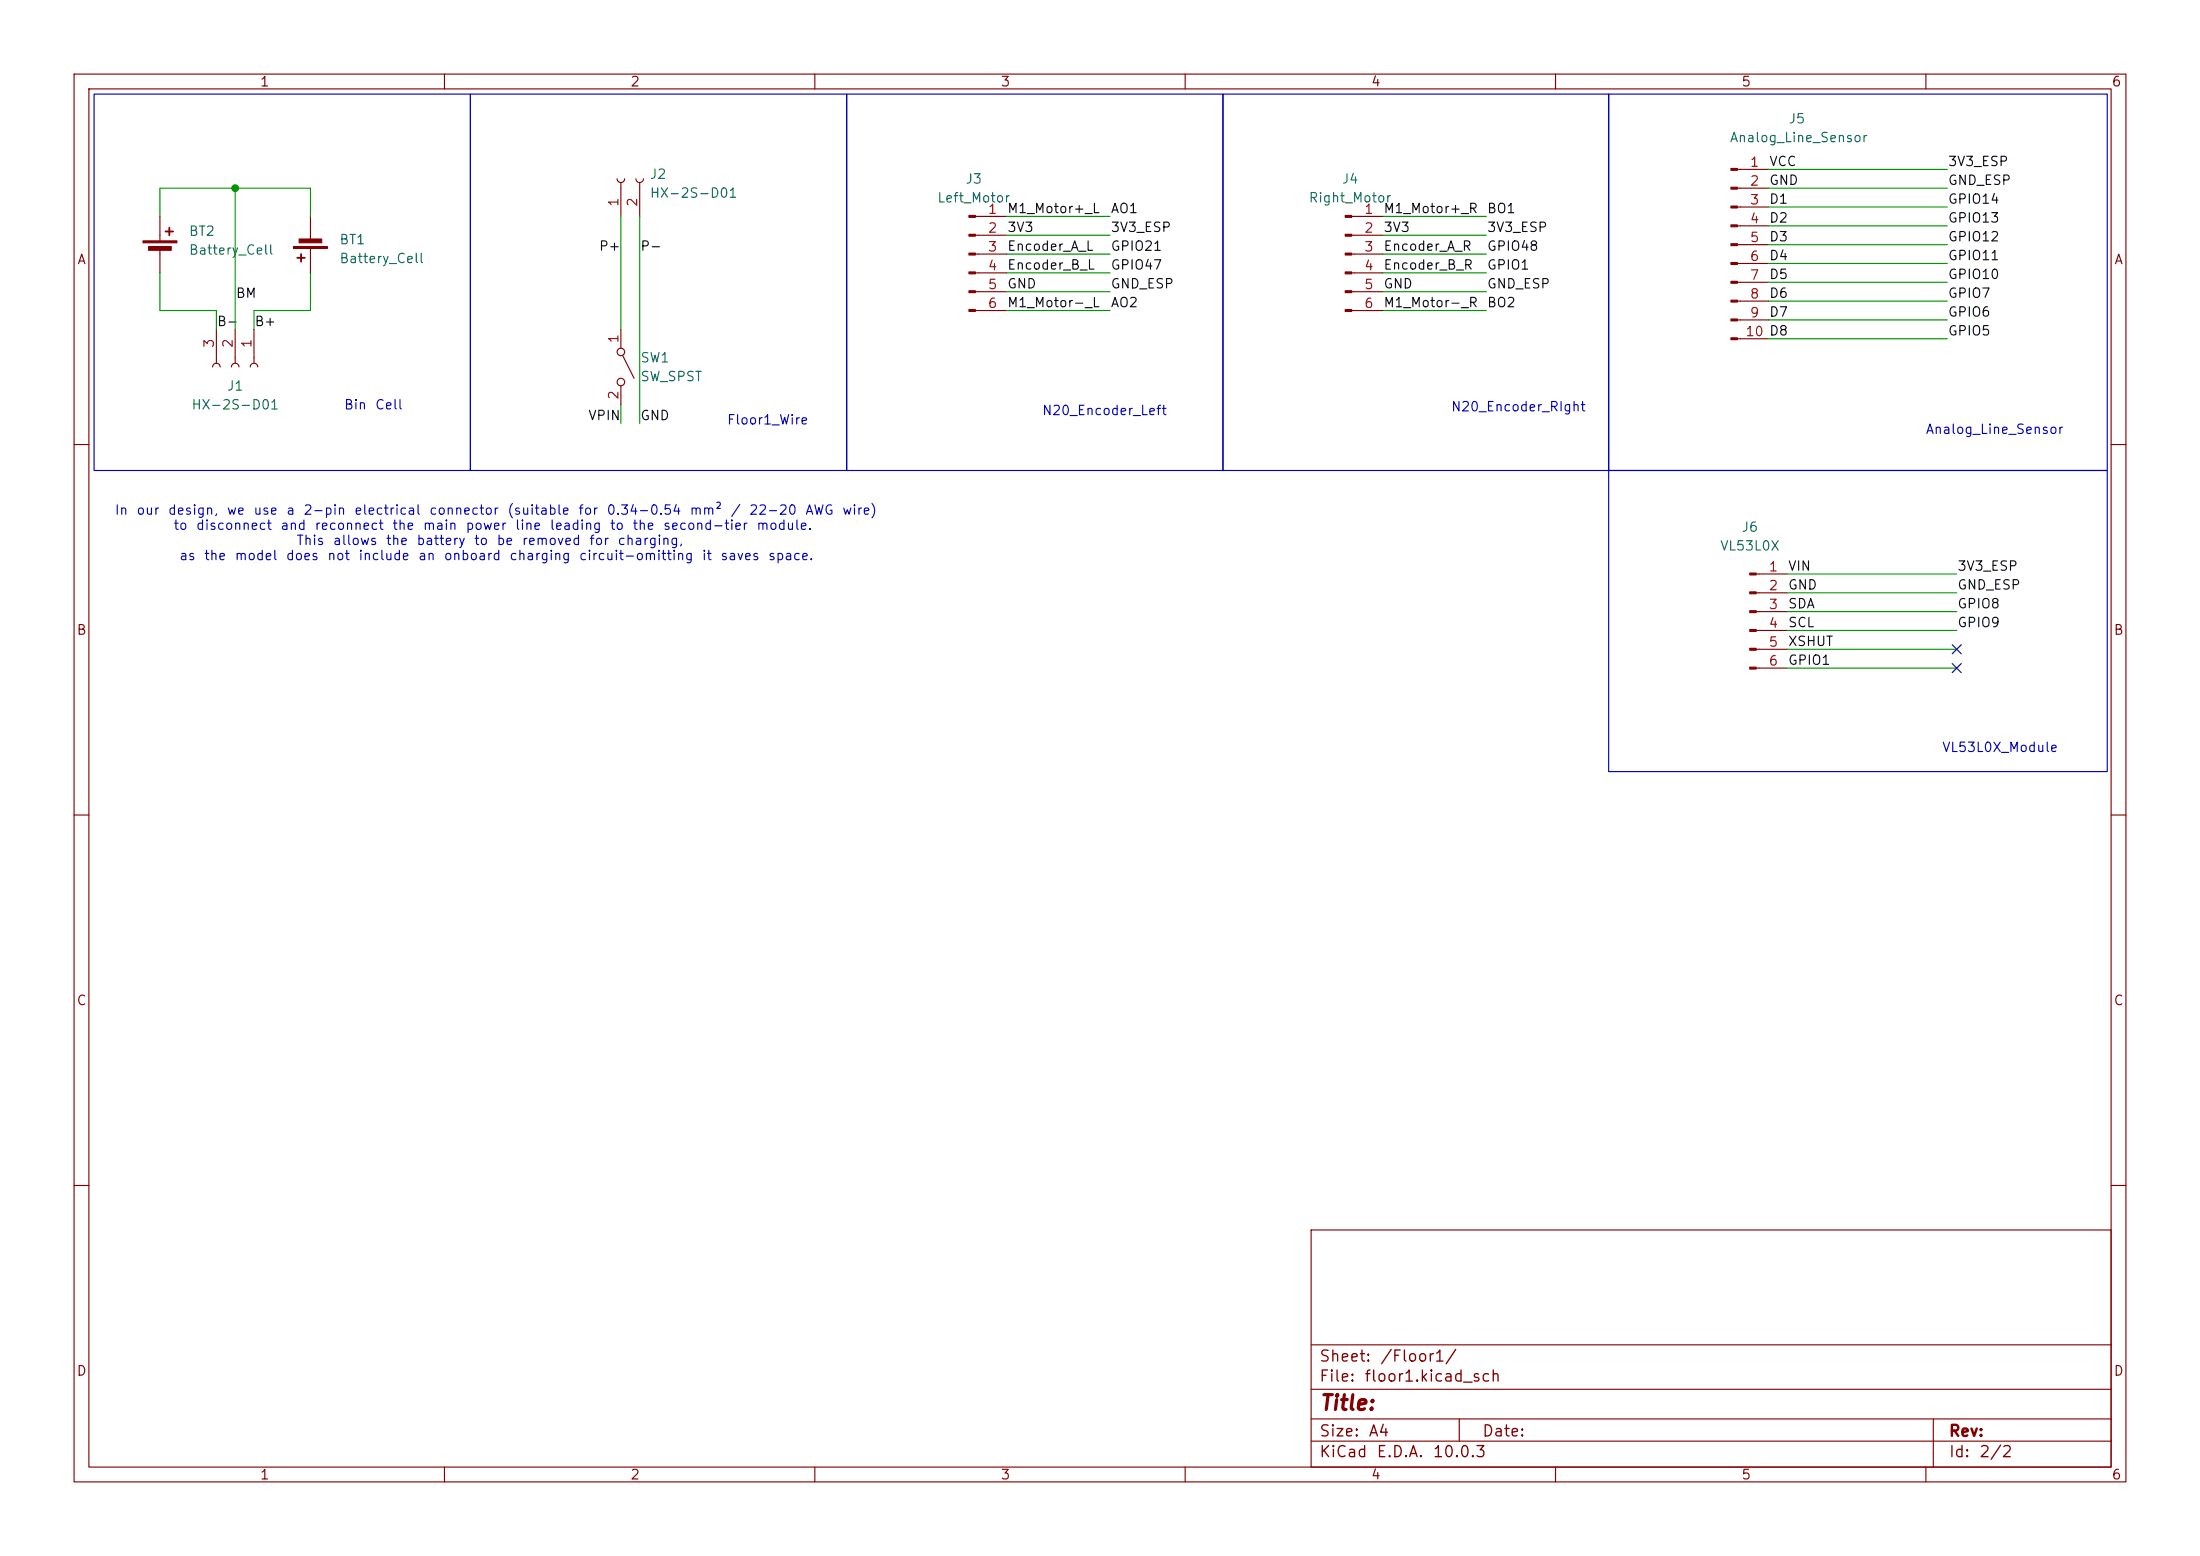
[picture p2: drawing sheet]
(kicad_sch
 (version 20260306)
 (generator "eeschema")
 (generator_version "10.0")
 (paper "A4")
 (lib_symbols
  (symbol "Connector:Conn_01x02_Socket"
   (pin_names
    (offset 1.016) (hide yes)) (exclude_from_sim no) (in_bom yes) (on_board yes)
   (in_pos_files yes)
   (duplicate_pin_numbers_are_jumpers no)
   (property "Reference" "J" (at 0 2.54 0) (show_name no) (do_not_autoplace no) (effects (font (size 1.27 1.27))))
   (property "Value" "Conn_01x02_Socket" (at 0 -5.08 0) (show_name no) (do_not_autoplace no) (effects (font (size 1.27 1.27))))
   (property "Footprint" "" (at 0 0 0) (show_name no) (do_not_autoplace no) (hide yes) (effects (font (size 1.27 1.27))))
   (property "Datasheet" "" (at 0 0 0) (show_name no) (do_not_autoplace no) (hide yes) (effects (font (size 1.27 1.27))))
   (property "Description" "Generic connector, single row, 01x02, script generated" (at 0 0 0) (show_name no) (do_not_autoplace no) (hide yes) (effects (font (size 1.27 1.27))))
   (property "ki_locked" "" (at 0 0 0) (show_name no) (do_not_autoplace no) (effects (font (size 1.27 1.27))))
   (symbol "Conn_01x02_Socket_1_1"
    (polyline (pts (xy -1.27 0) (xy -0.508 0)) (stroke (width 0.1524) (type default)) (fill (type none)))
    (polyline (pts (xy -1.27 -2.54) (xy -0.508 -2.54)) (stroke (width 0.1524) (type default)) (fill (type none)))
    (arc (start 0 -0.508) (mid -0.5058 0) (end 0 0.508) (stroke (width 0.1524) (type default)) (fill (type none)))
    (arc (start 0 -3.048) (mid -0.5058 -2.54) (end 0 -2.032) (stroke (width 0.1524) (type default)) (fill (type none)))
    (pin passive line (at -5.08 0 0) (length 3.81) (name "Pin_1" (effects (font (size 1.27 1.27)))) (number "1" (effects (font (size 1.27 1.27)))))
    (pin passive line (at -5.08 -2.54 0) (length 3.81) (name "Pin_2" (effects (font (size 1.27 1.27)))) (number "2" (effects (font (size 1.27 1.27))))))
   (embedded_fonts no))
  (symbol "Connector:Conn_01x03_Socket"
   (pin_names
    (offset 1.016) (hide yes)) (exclude_from_sim no) (in_bom yes) (on_board yes)
   (in_pos_files yes)
   (duplicate_pin_numbers_are_jumpers no)
   (property "Reference" "J" (at 0 5.08 0) (show_name no) (do_not_autoplace no) (effects (font (size 1.27 1.27))))
   (property "Value" "Conn_01x03_Socket" (at 0 -5.08 0) (show_name no) (do_not_autoplace no) (effects (font (size 1.27 1.27))))
   (property "Footprint" "" (at 0 0 0) (show_name no) (do_not_autoplace no) (hide yes) (effects (font (size 1.27 1.27))))
   (property "Datasheet" "" (at 0 0 0) (show_name no) (do_not_autoplace no) (hide yes) (effects (font (size 1.27 1.27))))
   (property "Description" "Generic connector, single row, 01x03, script generated" (at 0 0 0) (show_name no) (do_not_autoplace no) (hide yes) (effects (font (size 1.27 1.27))))
   (property "ki_locked" "" (at 0 0 0) (show_name no) (do_not_autoplace no) (effects (font (size 1.27 1.27))))
   (symbol "Conn_01x03_Socket_1_1"
    (polyline (pts (xy -1.27 2.54) (xy -0.508 2.54)) (stroke (width 0.1524) (type default)) (fill (type none)))
    (polyline (pts (xy -1.27 0) (xy -0.508 0)) (stroke (width 0.1524) (type default)) (fill (type none)))
    (polyline (pts (xy -1.27 -2.54) (xy -0.508 -2.54)) (stroke (width 0.1524) (type default)) (fill (type none)))
    (arc (start 0 2.032) (mid -0.5058 2.54) (end 0 3.048) (stroke (width 0.1524) (type default)) (fill (type none)))
    (arc (start 0 -0.508) (mid -0.5058 0) (end 0 0.508) (stroke (width 0.1524) (type default)) (fill (type none)))
    (arc (start 0 -3.048) (mid -0.5058 -2.54) (end 0 -2.032) (stroke (width 0.1524) (type default)) (fill (type none)))
    (pin passive line (at -5.08 2.54 0) (length 3.81) (name "Pin_1" (effects (font (size 1.27 1.27)))) (number "1" (effects (font (size 1.27 1.27)))))
    (pin passive line (at -5.08 0 0) (length 3.81) (name "Pin_2" (effects (font (size 1.27 1.27)))) (number "2" (effects (font (size 1.27 1.27)))))
    (pin passive line (at -5.08 -2.54 0) (length 3.81) (name "Pin_3" (effects (font (size 1.27 1.27)))) (number "3" (effects (font (size 1.27 1.27))))))
   (embedded_fonts no))
  (symbol "Connector:Conn_01x06_Pin"
   (pin_names
    (offset 1.016) (hide yes)) (exclude_from_sim no) (in_bom yes) (on_board yes)
   (in_pos_files yes)
   (duplicate_pin_numbers_are_jumpers no)
   (property "Reference" "J" (at 0 7.62 0) (show_name no) (do_not_autoplace no) (effects (font (size 1.27 1.27))))
   (property "Value" "Conn_01x06_Pin" (at 0 -10.16 0) (show_name no) (do_not_autoplace no) (effects (font (size 1.27 1.27))))
   (property "Footprint" "" (at 0 0 0) (show_name no) (do_not_autoplace no) (hide yes) (effects (font (size 1.27 1.27))))
   (property "Datasheet" "" (at 0 0 0) (show_name no) (do_not_autoplace no) (hide yes) (effects (font (size 1.27 1.27))))
   (property "Description" "Generic connector, single row, 01x06, script generated" (at 0 0 0) (show_name no) (do_not_autoplace no) (hide yes) (effects (font (size 1.27 1.27))))
   (property "ki_locked" "" (at 0 0 0) (show_name no) (do_not_autoplace no) (effects (font (size 1.27 1.27))))
   (symbol "Conn_01x06_Pin_1_1"
    (rectangle (start 0.8636 5.207) (end 0 4.953) (stroke (width 0.1524) (type default)) (fill (type outline)))
    (rectangle (start 0.8636 2.667) (end 0 2.413) (stroke (width 0.1524) (type default)) (fill (type outline)))
    (rectangle (start 0.8636 0.127) (end 0 -0.127) (stroke (width 0.1524) (type default)) (fill (type outline)))
    (rectangle (start 0.8636 -2.413) (end 0 -2.667) (stroke (width 0.1524) (type default)) (fill (type outline)))
    (rectangle (start 0.8636 -4.953) (end 0 -5.207) (stroke (width 0.1524) (type default)) (fill (type outline)))
    (rectangle (start 0.8636 -7.493) (end 0 -7.747) (stroke (width 0.1524) (type default)) (fill (type outline)))
    (polyline (pts (xy 1.27 5.08) (xy 0.8636 5.08)) (stroke (width 0.1524) (type default)) (fill (type none)))
    (polyline (pts (xy 1.27 2.54) (xy 0.8636 2.54)) (stroke (width 0.1524) (type default)) (fill (type none)))
    (polyline (pts (xy 1.27 0) (xy 0.8636 0)) (stroke (width 0.1524) (type default)) (fill (type none)))
    (polyline (pts (xy 1.27 -2.54) (xy 0.8636 -2.54)) (stroke (width 0.1524) (type default)) (fill (type none)))
    (polyline (pts (xy 1.27 -5.08) (xy 0.8636 -5.08)) (stroke (width 0.1524) (type default)) (fill (type none)))
    (polyline (pts (xy 1.27 -7.62) (xy 0.8636 -7.62)) (stroke (width 0.1524) (type default)) (fill (type none)))
    (pin passive line (at 5.08 5.08 180) (length 3.81) (name "Pin_1" (effects (font (size 1.27 1.27)))) (number "1" (effects (font (size 1.27 1.27)))))
    (pin passive line (at 5.08 2.54 180) (length 3.81) (name "Pin_2" (effects (font (size 1.27 1.27)))) (number "2" (effects (font (size 1.27 1.27)))))
    (pin passive line (at 5.08 0 180) (length 3.81) (name "Pin_3" (effects (font (size 1.27 1.27)))) (number "3" (effects (font (size 1.27 1.27)))))
    (pin passive line (at 5.08 -2.54 180) (length 3.81) (name "Pin_4" (effects (font (size 1.27 1.27)))) (number "4" (effects (font (size 1.27 1.27)))))
    (pin passive line (at 5.08 -5.08 180) (length 3.81) (name "Pin_5" (effects (font (size 1.27 1.27)))) (number "5" (effects (font (size 1.27 1.27)))))
    (pin passive line (at 5.08 -7.62 180) (length 3.81) (name "Pin_6" (effects (font (size 1.27 1.27)))) (number "6" (effects (font (size 1.27 1.27))))))
   (embedded_fonts no))
  (symbol "Connector:Conn_01x10_Pin"
   (pin_names
    (offset 1.016) (hide yes)) (exclude_from_sim no) (in_bom yes) (on_board yes)
   (in_pos_files yes)
   (duplicate_pin_numbers_are_jumpers no)
   (property "Reference" "J" (at 0 12.7 0) (show_name no) (do_not_autoplace no) (effects (font (size 1.27 1.27))))
   (property "Value" "Conn_01x10_Pin" (at 0 -15.24 0) (show_name no) (do_not_autoplace no) (effects (font (size 1.27 1.27))))
   (property "Footprint" "" (at 0 0 0) (show_name no) (do_not_autoplace no) (hide yes) (effects (font (size 1.27 1.27))))
   (property "Datasheet" "" (at 0 0 0) (show_name no) (do_not_autoplace no) (hide yes) (effects (font (size 1.27 1.27))))
   (property "Description" "Generic connector, single row, 01x10, script generated" (at 0 0 0) (show_name no) (do_not_autoplace no) (hide yes) (effects (font (size 1.27 1.27))))
   (property "ki_locked" "" (at 0 0 0) (show_name no) (do_not_autoplace no) (effects (font (size 1.27 1.27))))
   (symbol "Conn_01x10_Pin_1_1"
    (rectangle (start 0.8636 10.287) (end 0 10.033) (stroke (width 0.1524) (type default)) (fill (type outline)))
    (rectangle (start 0.8636 7.747) (end 0 7.493) (stroke (width 0.1524) (type default)) (fill (type outline)))
    (rectangle (start 0.8636 5.207) (end 0 4.953) (stroke (width 0.1524) (type default)) (fill (type outline)))
    (rectangle (start 0.8636 2.667) (end 0 2.413) (stroke (width 0.1524) (type default)) (fill (type outline)))
    (rectangle (start 0.8636 0.127) (end 0 -0.127) (stroke (width 0.1524) (type default)) (fill (type outline)))
    (rectangle (start 0.8636 -2.413) (end 0 -2.667) (stroke (width 0.1524) (type default)) (fill (type outline)))
    (rectangle (start 0.8636 -4.953) (end 0 -5.207) (stroke (width 0.1524) (type default)) (fill (type outline)))
    (rectangle (start 0.8636 -7.493) (end 0 -7.747) (stroke (width 0.1524) (type default)) (fill (type outline)))
    (rectangle (start 0.8636 -10.033) (end 0 -10.287) (stroke (width 0.1524) (type default)) (fill (type outline)))
    (rectangle (start 0.8636 -12.573) (end 0 -12.827) (stroke (width 0.1524) (type default)) (fill (type outline)))
    (polyline (pts (xy 1.27 10.16) (xy 0.8636 10.16)) (stroke (width 0.1524) (type default)) (fill (type none)))
    (polyline (pts (xy 1.27 7.62) (xy 0.8636 7.62)) (stroke (width 0.1524) (type default)) (fill (type none)))
    (polyline (pts (xy 1.27 5.08) (xy 0.8636 5.08)) (stroke (width 0.1524) (type default)) (fill (type none)))
    (polyline (pts (xy 1.27 2.54) (xy 0.8636 2.54)) (stroke (width 0.1524) (type default)) (fill (type none)))
    (polyline (pts (xy 1.27 0) (xy 0.8636 0)) (stroke (width 0.1524) (type default)) (fill (type none)))
    (polyline (pts (xy 1.27 -2.54) (xy 0.8636 -2.54)) (stroke (width 0.1524) (type default)) (fill (type none)))
    (polyline (pts (xy 1.27 -5.08) (xy 0.8636 -5.08)) (stroke (width 0.1524) (type default)) (fill (type none)))
    (polyline (pts (xy 1.27 -7.62) (xy 0.8636 -7.62)) (stroke (width 0.1524) (type default)) (fill (type none)))
    (polyline (pts (xy 1.27 -10.16) (xy 0.8636 -10.16)) (stroke (width 0.1524) (type default)) (fill (type none)))
    (polyline (pts (xy 1.27 -12.7) (xy 0.8636 -12.7)) (stroke (width 0.1524) (type default)) (fill (type none)))
    (pin passive line (at 5.08 10.16 180) (length 3.81) (name "Pin_1" (effects (font (size 1.27 1.27)))) (number "1" (effects (font (size 1.27 1.27)))))
    (pin passive line (at 5.08 7.62 180) (length 3.81) (name "Pin_2" (effects (font (size 1.27 1.27)))) (number "2" (effects (font (size 1.27 1.27)))))
    (pin passive line (at 5.08 5.08 180) (length 3.81) (name "Pin_3" (effects (font (size 1.27 1.27)))) (number "3" (effects (font (size 1.27 1.27)))))
    (pin passive line (at 5.08 2.54 180) (length 3.81) (name "Pin_4" (effects (font (size 1.27 1.27)))) (number "4" (effects (font (size 1.27 1.27)))))
    (pin passive line (at 5.08 0 180) (length 3.81) (name "Pin_5" (effects (font (size 1.27 1.27)))) (number "5" (effects (font (size 1.27 1.27)))))
    (pin passive line (at 5.08 -2.54 180) (length 3.81) (name "Pin_6" (effects (font (size 1.27 1.27)))) (number "6" (effects (font (size 1.27 1.27)))))
    (pin passive line (at 5.08 -5.08 180) (length 3.81) (name "Pin_7" (effects (font (size 1.27 1.27)))) (number "7" (effects (font (size 1.27 1.27)))))
    (pin passive line (at 5.08 -7.62 180) (length 3.81) (name "Pin_8" (effects (font (size 1.27 1.27)))) (number "8" (effects (font (size 1.27 1.27)))))
    (pin passive line (at 5.08 -10.16 180) (length 3.81) (name "Pin_9" (effects (font (size 1.27 1.27)))) (number "9" (effects (font (size 1.27 1.27)))))
    (pin passive line (at 5.08 -12.7 180) (length 3.81) (name "Pin_10" (effects (font (size 1.27 1.27)))) (number "10" (effects (font (size 1.27 1.27))))))
   (embedded_fonts no))
  (symbol "Device:Battery_Cell"
   (pin_numbers (hide yes))
   (pin_names
    (offset 0) (hide yes)) (exclude_from_sim no) (in_bom yes) (on_board yes)
   (in_pos_files yes)
   (duplicate_pin_numbers_are_jumpers no)
   (property "Reference" "BT" (at 2.54 2.54 0) (show_name no) (do_not_autoplace no) (effects (font (size 1.27 1.27)) (justify left)))
   (property "Value" "Battery_Cell" (at 2.54 0 0) (show_name no) (do_not_autoplace no) (effects (font (size 1.27 1.27)) (justify left)))
   (property "Footprint" "" (at 0 1.524 90) (show_name no) (do_not_autoplace no) (hide yes) (effects (font (size 1.27 1.27))))
   (property "Datasheet" "" (at 0 1.524 90) (show_name no) (do_not_autoplace no) (hide yes) (effects (font (size 1.27 1.27))))
   (property "Description" "Single-cell battery" (at 0 0 0) (show_name no) (do_not_autoplace no) (hide yes) (effects (font (size 1.27 1.27))))
   (property "Sim.Device" "V" (at 0 0 0) (show_name no) (do_not_autoplace no) (hide yes) (effects (font (size 1.27 1.27))))
   (property "Sim.Type" "DC" (at 0 0 0) (show_name no) (do_not_autoplace no) (hide yes) (effects (font (size 1.27 1.27))))
   (property "Sim.Pins" "1=+ 2=-" (at 0 0 0) (show_name no) (do_not_autoplace no) (hide yes) (effects (font (size 1.27 1.27))))
   (symbol "Battery_Cell_0_1"
    (rectangle (start -2.286 1.778) (end 2.286 1.524) (stroke (width 0) (type default)) (fill (type outline)))
    (rectangle (start -1.524 1.016) (end 1.524 0.508) (stroke (width 0) (type default)) (fill (type outline)))
    (polyline (pts (xy 0 1.778) (xy 0 2.54)) (stroke (width 0) (type default)) (fill (type none)))
    (polyline (pts (xy 0 0.762) (xy 0 0)) (stroke (width 0) (type default)) (fill (type none)))
    (polyline (pts (xy 0.762 3.048) (xy 1.778 3.048)) (stroke (width 0.254) (type default)) (fill (type none)))
    (polyline (pts (xy 1.27 3.556) (xy 1.27 2.54)) (stroke (width 0.254) (type default)) (fill (type none))))
   (symbol "Battery_Cell_1_1"
    (pin passive line (at 0 5.08 270) (length 2.54) (name "+" (effects (font (size 1.27 1.27)))) (number "1" (effects (font (size 1.27 1.27)))))
    (pin passive line (at 0 -2.54 90) (length 2.54) (name "-" (effects (font (size 1.27 1.27)))) (number "2" (effects (font (size 1.27 1.27))))))
   (embedded_fonts no))
  (symbol "Switch:SW_SPST"
   (pin_names
    (offset 0) (hide yes)) (exclude_from_sim no) (in_bom yes) (on_board yes)
   (in_pos_files yes)
   (duplicate_pin_numbers_are_jumpers no)
   (property "Reference" "SW" (at 0 3.175 0) (show_name no) (do_not_autoplace no) (effects (font (size 1.27 1.27))))
   (property "Value" "SW_SPST" (at 0 -2.54 0) (show_name no) (do_not_autoplace no) (effects (font (size 1.27 1.27))))
   (property "Footprint" "" (at 0 0 0) (show_name no) (do_not_autoplace no) (hide yes) (effects (font (size 1.27 1.27))))
   (property "Datasheet" "" (at 0 0 0) (show_name no) (do_not_autoplace no) (hide yes) (effects (font (size 1.27 1.27))))
   (property "Description" "Single Pole Single Throw (SPST) switch" (at 0 0 0) (show_name no) (do_not_autoplace no) (hide yes) (effects (font (size 1.27 1.27))))
   (symbol "SW_SPST_0_0"
    (circle (center -2.032 0) (radius 0.508) (stroke (width 0) (type default)) (fill (type none)))
    (polyline (pts (xy -1.524 0.254) (xy 1.524 1.778)) (stroke (width 0) (type default)) (fill (type none)))
    (circle (center 2.032 0) (radius 0.508) (stroke (width 0) (type default)) (fill (type none))))
   (symbol "SW_SPST_1_1"
    (pin passive line (at -5.08 0 0) (length 2.54) (name "A" (effects (font (size 1.27 1.27)))) (number "1" (effects (font (size 1.27 1.27)))))
    (pin passive line (at 5.08 0 180) (length 2.54) (name "B" (effects (font (size 1.27 1.27)))) (number "2" (effects (font (size 1.27 1.27))))))
   (embedded_fonts no)))
 (rectangle
  (start 12.7 12.7)
  (end 63.5 63.5)
  (stroke (width 0) (type solid))
  (fill (type none)))
 (rectangle
  (start 217.17 12.7)
  (end 284.48 63.5)
  (stroke (width 0) (type default))
  (fill (type none)))
 (rectangle
  (start 63.5 12.7)
  (end 114.3 63.5)
  (stroke (width 0) (type default))
  (fill (type none)))
 (rectangle
  (start 217.17 63.5)
  (end 284.48 104.14)
  (stroke (width 0) (type default))
  (fill (type none)))
 (text "VL53L0X_Module\n"
  (exclude_from_sim no)
  (at 270.002 101.092 0)
  (effects (font (size 1.27 1.27))))
 (text "N20_Encoder_RIght\n"
  (exclude_from_sim no)
  (at 204.978 55.118 0)
  (effects (font (size 1.27 1.27))))
 (text "In our design, we use a 2-pin electrical connector (suitable for 0.34-0.54 mm² / 22-20 AWG wire) \nto disconnect and reconnect the main power line leading to the second-tier module. \nThis allows the battery to be removed for charging, \nas the model does not include an onboard charging circuit-omitting it saves space."
  (exclude_from_sim no)
  (at 65.786 72.136 0)
  (effects (font (size 1.27 1.27))))
 (text "Floor1_Wire\n\n"
  (exclude_from_sim no)
  (at 103.632 57.912 0)
  (effects (font (size 1.27 1.27))))
 (text "Bin Cell\n\n"
  (exclude_from_sim no)
  (at 50.292 55.88 0)
  (effects (font (size 1.27 1.27))))
 (text "N20_Encoder_Left\n"
  (exclude_from_sim no)
  (at 149.098 55.626 0)
  (effects (font (size 1.27 1.27))))
 (text "Analog_Line_Sensor \n"
  (exclude_from_sim no)
  (at 269.748 58.166 0)
  (effects (font (size 1.27 1.27))))
 (text_box ""
  (exclude_from_sim no)
  (at 165.1 12.7 0)
  (size 52.07 50.8)
  (margins 0.9525 0.9525 0.9525 0.9525)
  (stroke (width 0) (type solid))
  (fill (type none))
  (effects (font (size 1.27 1.27)) (justify left top)))
 (text_box ""
  (exclude_from_sim no)
  (at 114.3 12.7 0)
  (size 50.8 50.8)
  (margins 0.9525 0.9525 0.9525 0.9525)
  (stroke (width 0) (type solid))
  (fill (type none))
  (effects (font (size 1.27 1.27)) (justify left top)))
 (junction
  (at 31.75 25.4)
  (diameter 0)
  (color 0 0 0 0))
 (no_connect
  (at 264.16 87.63))
 (no_connect
  (at 264.16 90.17))
 (wire
  (pts (xy 21.59 25.4) (xy 21.59 29.21))
  (stroke (width 0) (type default)))
 (wire
  (pts (xy 41.91 25.4) (xy 31.75 25.4))
  (stroke (width 0) (type default)))
 (wire
  (pts (xy 21.59 41.91) (xy 29.21 41.91))
  (stroke (width 0) (type default)))
 (wire
  (pts (xy 41.91 36.83) (xy 41.91 41.91))
  (stroke (width 0) (type default)))
 (wire
  (pts (xy 41.91 41.91) (xy 34.29 41.91))
  (stroke (width 0) (type default)))
 (wire
  (pts (xy 83.82 54.61) (xy 83.82 57.15))
  (stroke (width 0) (type default)))
 (wire
  (pts (xy 135.89 39.37) (xy 149.86 39.37))
  (stroke (width 0) (type default)))
 (wire
  (pts (xy 238.76 25.4) (xy 262.89 25.4))
  (stroke (width 0) (type default)))
 (wire
  (pts (xy 135.89 29.21) (xy 149.86 29.21))
  (stroke (width 0) (type default)))
 (wire
  (pts (xy 238.76 30.48) (xy 262.89 30.48))
  (stroke (width 0) (type default)))
 (wire
  (pts (xy 186.69 39.37) (xy 200.66 39.37))
  (stroke (width 0) (type default)))
 (wire
  (pts (xy 83.82 29.21) (xy 83.82 44.45))
  (stroke (width 0) (type default)))
 (wire
  (pts (xy 31.75 25.4) (xy 31.75 44.45))
  (stroke (width 0) (type default)))
 (wire
  (pts (xy 241.3 77.47) (xy 264.16 77.47))
  (stroke (width 0) (type default)))
 (wire
  (pts (xy 21.59 36.83) (xy 21.59 41.91))
  (stroke (width 0) (type default)))
 (wire
  (pts (xy 238.76 40.64) (xy 262.89 40.64))
  (stroke (width 0) (type default)))
 (wire
  (pts (xy 238.76 43.18) (xy 262.89 43.18))
  (stroke (width 0) (type default)))
 (wire
  (pts (xy 135.89 34.29) (xy 149.86 34.29))
  (stroke (width 0) (type default)))
 (wire
  (pts (xy 186.69 31.75) (xy 200.66 31.75))
  (stroke (width 0) (type default)))
 (wire
  (pts (xy 241.3 87.63) (xy 264.16 87.63))
  (stroke (width 0) (type default)))
 (wire
  (pts (xy 241.3 82.55) (xy 264.16 82.55))
  (stroke (width 0) (type default)))
 (wire
  (pts (xy 135.89 36.83) (xy 149.86 36.83))
  (stroke (width 0) (type default)))
 (wire
  (pts (xy 241.3 80.01) (xy 264.16 80.01))
  (stroke (width 0) (type default)))
 (wire
  (pts (xy 241.3 90.17) (xy 264.16 90.17))
  (stroke (width 0) (type default)))
 (wire
  (pts (xy 86.36 29.21) (xy 86.36 57.15))
  (stroke (width 0) (type default)))
 (wire
  (pts (xy 238.76 45.72) (xy 262.89 45.72))
  (stroke (width 0) (type default)))
 (wire
  (pts (xy 31.75 25.4) (xy 21.59 25.4))
  (stroke (width 0) (type default)))
 (wire
  (pts (xy 135.89 31.75) (xy 149.86 31.75))
  (stroke (width 0) (type default)))
 (wire
  (pts (xy 186.69 41.91) (xy 200.66 41.91))
  (stroke (width 0) (type default)))
 (wire
  (pts (xy 41.91 29.21) (xy 41.91 25.4))
  (stroke (width 0) (type default)))
 (wire
  (pts (xy 238.76 38.1) (xy 262.89 38.1))
  (stroke (width 0) (type default)))
 (wire
  (pts (xy 241.3 85.09) (xy 264.16 85.09))
  (stroke (width 0) (type default)))
 (wire
  (pts (xy 29.21 41.91) (xy 29.21 44.45))
  (stroke (width 0) (type default)))
 (wire
  (pts (xy 238.76 33.02) (xy 262.89 33.02))
  (stroke (width 0) (type default)))
 (wire
  (pts (xy 238.76 35.56) (xy 262.89 35.56))
  (stroke (width 0) (type default)))
 (wire
  (pts (xy 238.76 27.94) (xy 262.89 27.94))
  (stroke (width 0) (type default)))
 (wire
  (pts (xy 186.69 36.83) (xy 200.66 36.83))
  (stroke (width 0) (type default)))
 (wire
  (pts (xy 135.89 41.91) (xy 149.86 41.91))
  (stroke (width 0) (type default)))
 (wire
  (pts (xy 186.69 34.29) (xy 200.66 34.29))
  (stroke (width 0) (type default)))
 (wire
  (pts (xy 238.76 22.86) (xy 262.89 22.86))
  (stroke (width 0) (type default)))
 (wire
  (pts (xy 34.29 41.91) (xy 34.29 44.45))
  (stroke (width 0) (type default)))
 (wire
  (pts (xy 186.69 29.21) (xy 200.66 29.21))
  (stroke (width 0) (type default)))
 (label "GND_ESP"
  (at 264.16 80.01 0)
  (effects (font (size 1.27 1.27)) (justify left bottom)))
 (label "M1_Motor-_R"
  (at 186.69 41.91 0)
  (effects (font (size 1.27 1.27)) (justify left bottom)))
 (label "GPIO9"
  (at 264.16 85.09 0)
  (effects (font (size 1.27 1.27)) (justify left bottom)))
 (label "GPIO12"
  (at 262.89 33.02 0)
  (effects (font (size 1.27 1.27)) (justify left bottom)))
 (label "GND_ESP"
  (at 262.89 25.4 0)
  (effects (font (size 1.27 1.27)) (justify left bottom)))
 (label "GPIO48"
  (at 200.66 34.29 0)
  (effects (font (size 1.27 1.27)) (justify left bottom)))
 (label "3V3"
  (at 186.69 31.75 0)
  (effects (font (size 1.27 1.27)) (justify left bottom)))
 (label "VIN"
  (at 241.3 77.47 0)
  (effects (font (size 1.27 1.27)) (justify left bottom)))
 (label "GND"
  (at 238.76 25.4 0)
  (effects (font (size 1.27 1.27)) (justify left bottom)))
 (label "D6"
  (at 238.76 40.64 0)
  (effects (font (size 1.27 1.27)) (justify left bottom)))
 (label "Encoder_A_L"
  (at 135.89 34.29 0)
  (effects (font (size 1.27 1.27)) (justify left bottom)))
 (label "XSHUT"
  (at 241.3 87.63 0)
  (effects (font (size 1.27 1.27)) (justify left bottom)))
 (label "D5"
  (at 238.76 38.1 0)
  (effects (font (size 1.27 1.27)) (justify left bottom)))
 (label "GND_ESP"
  (at 149.86 39.37 0)
  (effects (font (size 1.27 1.27)) (justify left bottom)))
 (label "P+"
  (at 83.82 34.29 180)
  (effects (font (size 1.27 1.27)) (justify right bottom)))
 (label "D2"
  (at 238.76 30.48 0)
  (effects (font (size 1.27 1.27)) (justify left bottom)))
 (label "D7"
  (at 238.76 43.18 0)
  (effects (font (size 1.27 1.27)) (justify left bottom)))
 (label "D4"
  (at 238.76 35.56 0)
  (effects (font (size 1.27 1.27)) (justify left bottom)))
 (label "VCC"
  (at 238.76 22.86 0)
  (effects (font (size 1.27 1.27)) (justify left bottom)))
 (label "AO2"
  (at 149.86 41.91 0)
  (effects (font (size 1.27 1.27)) (justify left bottom)))
 (label "P-"
  (at 86.36 34.29 0)
  (effects (font (size 1.27 1.27)) (justify left bottom)))
 (label "M1_Motor+_R"
  (at 186.69 29.21 0)
  (effects (font (size 1.27 1.27)) (justify left bottom)))
 (label "Encoder_B_R"
  (at 186.69 36.83 0)
  (effects (font (size 1.27 1.27)) (justify left bottom)))
 (label "GND_ESP"
  (at 200.66 39.37 0)
  (effects (font (size 1.27 1.27)) (justify left bottom)))
 (label "3V3_ESP"
  (at 200.66 31.75 0)
  (effects (font (size 1.27 1.27)) (justify left bottom)))
 (label "BM"
  (at 31.75 40.64 0)
  (effects (font (size 1.27 1.27)) (justify left bottom)))
 (label "Encoder_B_L"
  (at 135.89 36.83 0)
  (effects (font (size 1.27 1.27)) (justify left bottom)))
 (label "GND"
  (at 241.3 80.01 0)
  (effects (font (size 1.27 1.27)) (justify left bottom)))
 (label "BO1"
  (at 200.66 29.21 0)
  (effects (font (size 1.27 1.27)) (justify left bottom)))
 (label "SCL"
  (at 241.3 85.09 0)
  (effects (font (size 1.27 1.27)) (justify left bottom)))
 (label "D3"
  (at 238.76 33.02 0)
  (effects (font (size 1.27 1.27)) (justify left bottom)))
 (label "B-"
  (at 29.21 44.45 0)
  (effects (font (size 1.27 1.27)) (justify left bottom)))
 (label "GND"
  (at 135.89 39.37 0)
  (effects (font (size 1.27 1.27)) (justify left bottom)))
 (label "GPIO1"
  (at 241.3 90.17 0)
  (effects (font (size 1.27 1.27)) (justify left bottom)))
 (label "GPIO47"
  (at 149.86 36.83 0)
  (effects (font (size 1.27 1.27)) (justify left bottom)))
 (label "GPIO10"
  (at 262.89 38.1 0)
  (effects (font (size 1.27 1.27)) (justify left bottom)))
 (label "D8"
  (at 238.76 45.72 0)
  (effects (font (size 1.27 1.27)) (justify left bottom)))
 (label "3V3_ESP"
  (at 262.89 22.86 0)
  (effects (font (size 1.27 1.27)) (justify left bottom)))
 (label "D1"
  (at 238.76 27.94 0)
  (effects (font (size 1.27 1.27)) (justify left bottom)))
 (label "Encoder_A_R"
  (at 186.69 34.29 0)
  (effects (font (size 1.27 1.27)) (justify left bottom)))
 (label "BO2"
  (at 200.66 41.91 0)
  (effects (font (size 1.27 1.27)) (justify left bottom)))
 (label "GPIO5"
  (at 262.89 45.72 0)
  (effects (font (size 1.27 1.27)) (justify left bottom)))
 (label "VPIN"
  (at 83.82 57.15 180)
  (effects (font (size 1.27 1.27)) (justify right bottom)))
 (label "GPIO11"
  (at 262.89 35.56 0)
  (effects (font (size 1.27 1.27)) (justify left bottom)))
 (label "GPIO14"
  (at 262.89 27.94 0)
  (effects (font (size 1.27 1.27)) (justify left bottom)))
 (label "GND"
  (at 86.36 57.15 0)
  (effects (font (size 1.27 1.27)) (justify left bottom)))
 (label "3V3_ESP"
  (at 149.86 31.75 0)
  (effects (font (size 1.27 1.27)) (justify left bottom)))
 (label "M1_Motor-_L"
  (at 135.89 41.91 0)
  (effects (font (size 1.27 1.27)) (justify left bottom)))
 (label "GPIO13"
  (at 262.89 30.48 0)
  (effects (font (size 1.27 1.27)) (justify left bottom)))
 (label "GPIO21"
  (at 149.86 34.29 0)
  (effects (font (size 1.27 1.27)) (justify left bottom)))
 (label "GPIO6"
  (at 262.89 43.18 0)
  (effects (font (size 1.27 1.27)) (justify left bottom)))
 (label "GPIO1"
  (at 200.66 36.83 0)
  (effects (font (size 1.27 1.27)) (justify left bottom)))
 (label "B+"
  (at 34.29 44.45 0)
  (effects (font (size 1.27 1.27)) (justify left bottom)))
 (label "GPIO7"
  (at 262.89 40.64 0)
  (effects (font (size 1.27 1.27)) (justify left bottom)))
 (label "M1_Motor+_L"
  (at 135.89 29.21 0)
  (effects (font (size 1.27 1.27)) (justify left bottom)))
 (label "3V3"
  (at 135.89 31.75 0)
  (effects (font (size 1.27 1.27)) (justify left bottom)))
 (label "SDA"
  (at 241.3 82.55 0)
  (effects (font (size 1.27 1.27)) (justify left bottom)))
 (label "GND"
  (at 186.69 39.37 0)
  (effects (font (size 1.27 1.27)) (justify left bottom)))
 (label "3V3_ESP"
  (at 264.16 77.47 0)
  (effects (font (size 1.27 1.27)) (justify left bottom)))
 (label "AO1"
  (at 149.86 29.21 0)
  (effects (font (size 1.27 1.27)) (justify left bottom)))
 (label "GPIO8"
  (at 264.16 82.55 0)
  (effects (font (size 1.27 1.27)) (justify left bottom)))
 (symbol
  (lib_id "Connector:Conn_01x02_Socket")
  (at 83.82 24.13 90)
  (unit 1)
  (body_style 1)
  (exclude_from_sim no)
  (in_bom yes)
  (on_board yes)
  (in_pos_files yes)
  (dnp no)
  (fields_autoplaced yes)
  (property "Reference" "J2" (at 87.63 23.4949 90) (show_name no) (do_not_autoplace no) (effects (font (size 1.27 1.27)) (justify right)))
  (property "Value" "HX-2S-D01" (at 87.63 26.0349 90) (show_name no) (do_not_autoplace no) (effects (font (size 1.27 1.27)) (justify right)))
  (property "Footprint" "" (at 83.82 24.13 0) (hide yes) (show_name no) (do_not_autoplace no) (effects (font (size 1.27 1.27))))
  (property "Datasheet" "" (at 83.82 24.13 0) (hide yes) (show_name no) (do_not_autoplace no) (effects (font (size 1.27 1.27))))
  (property "Description" "Generic connector, single row, 01x02, script generated" (at 83.82 24.13 0) (hide yes) (show_name no) (do_not_autoplace no) (effects (font (size 1.27 1.27))))
  (pin "1")
  (pin "2"))
 (symbol
  (lib_id "Device:Battery_Cell")
  (at 41.91 31.75 180)
  (unit 1)
  (body_style 1)
  (exclude_from_sim no)
  (in_bom yes)
  (on_board yes)
  (in_pos_files yes)
  (dnp no)
  (fields_autoplaced yes)
  (property "Reference" "BT1" (at 45.72 32.3214 0) (show_name no) (do_not_autoplace no) (effects (font (size 1.27 1.27)) (justify right)))
  (property "Value" "Battery_Cell" (at 45.72 34.8614 0) (show_name no) (do_not_autoplace no) (effects (font (size 1.27 1.27)) (justify right)))
  (property "Footprint" "Battery:BatteryHolder_Keystone_1042_1x18650" (at 41.91 33.274 90) (hide yes) (show_name no) (do_not_autoplace no) (effects (font (size 1.27 1.27))))
  (property "Datasheet" "" (at 41.91 33.274 90) (hide yes) (show_name no) (do_not_autoplace no) (effects (font (size 1.27 1.27))))
  (property "Description" "Single-cell battery" (at 41.91 31.75 0) (hide yes) (show_name no) (do_not_autoplace no) (effects (font (size 1.27 1.27))))
  (property "Sim.Device" "V" (at 41.91 31.75 0) (hide yes) (show_name no) (do_not_autoplace no) (effects (font (size 1.27 1.27))))
  (property "Sim.Type" "DC" (at 41.91 31.75 0) (hide yes) (show_name no) (do_not_autoplace no) (effects (font (size 1.27 1.27))))
  (property "Sim.Pins" "1=+ 2=-" (at 41.91 31.75 0) (hide yes) (show_name no) (do_not_autoplace no) (effects (font (size 1.27 1.27))))
  (pin "1")
  (pin "2"))
 (symbol
  (lib_id "Connector:Conn_01x06_Pin")
  (at 130.81 34.29 0)
  (unit 1)
  (body_style 1)
  (exclude_from_sim no)
  (in_bom yes)
  (on_board yes)
  (in_pos_files yes)
  (dnp no)
  (fields_autoplaced yes)
  (property "Reference" "J3" (at 131.445 24.13 0) (show_name no) (do_not_autoplace no) (effects (font (size 1.27 1.27))))
  (property "Value" "Left_Motor" (at 131.445 26.67 0) (show_name no) (do_not_autoplace no) (effects (font (size 1.27 1.27))))
  (property "Footprint" "" (at 130.81 34.29 0) (hide yes) (show_name no) (do_not_autoplace no) (effects (font (size 1.27 1.27))))
  (property "Datasheet" "" (at 130.81 34.29 0) (hide yes) (show_name no) (do_not_autoplace no) (effects (font (size 1.27 1.27))))
  (property "Description" "Generic connector, single row, 01x06, script generated" (at 130.81 34.29 0) (hide yes) (show_name no) (do_not_autoplace no) (effects (font (size 1.27 1.27))))
  (pin "3")
  (pin "6")
  (pin "4")
  (pin "2")
  (pin "5")
  (pin "1"))
 (symbol
  (lib_id "Connector:Conn_01x10_Pin")
  (at 233.68 33.02 0)
  (unit 1)
  (body_style 1)
  (exclude_from_sim no)
  (in_bom yes)
  (on_board yes)
  (in_pos_files yes)
  (dnp no)
  (property "Reference" "J5" (at 242.57 16.002 0) (show_name no) (do_not_autoplace no) (effects (font (size 1.27 1.27))))
  (property "Value" "Analog_Line_Sensor" (at 242.824 18.542 0) (show_name no) (do_not_autoplace no) (effects (font (size 1.27 1.27))))
  (property "Footprint" "" (at 233.68 33.02 0) (hide yes) (show_name no) (do_not_autoplace no) (effects (font (size 1.27 1.27))))
  (property "Datasheet" "" (at 233.68 33.02 0) (hide yes) (show_name no) (do_not_autoplace no) (effects (font (size 1.27 1.27))))
  (property "Description" "Generic connector, single row, 01x10, script generated" (at 233.68 33.02 0) (hide yes) (show_name no) (do_not_autoplace no) (effects (font (size 1.27 1.27))))
  (pin "6")
  (pin "1")
  (pin "2")
  (pin "3")
  (pin "4")
  (pin "5")
  (pin "10")
  (pin "7")
  (pin "8")
  (pin "9"))
 (symbol
  (lib_id "Connector:Conn_01x03_Socket")
  (at 31.75 49.53 270)
  (unit 1)
  (body_style 1)
  (exclude_from_sim no)
  (in_bom yes)
  (on_board yes)
  (in_pos_files yes)
  (dnp no)
  (fields_autoplaced yes)
  (property "Reference" "J1" (at 31.75 52.07 90) (show_name no) (do_not_autoplace no) (effects (font (size 1.27 1.27))))
  (property "Value" "HX-2S-D01" (at 31.75 54.61 90) (show_name no) (do_not_autoplace no) (effects (font (size 1.27 1.27))))
  (property "Footprint" "Connector_Wire:SolderWire-1sqmm_1x03_P5.4mm_D1.4mm_OD2.7mm" (at 31.75 49.53 0) (hide yes) (show_name no) (do_not_autoplace no) (effects (font (size 1.27 1.27))))
  (property "Datasheet" "" (at 31.75 49.53 0) (hide yes) (show_name no) (do_not_autoplace no) (effects (font (size 1.27 1.27))))
  (property "Description" "Generic connector, single row, 01x03, script generated" (at 31.75 49.53 0) (hide yes) (show_name no) (do_not_autoplace no) (effects (font (size 1.27 1.27))))
  (pin "1")
  (pin "2")
  (pin "3"))
 (symbol
  (lib_id "Connector:Conn_01x06_Pin")
  (at 236.22 82.55 0)
  (unit 1)
  (body_style 1)
  (exclude_from_sim no)
  (in_bom yes)
  (on_board yes)
  (in_pos_files yes)
  (dnp no)
  (property "Reference" "J6" (at 236.22 71.12 0) (show_name no) (do_not_autoplace no) (effects (font (size 1.27 1.27))))
  (property "Value" "VL53L0X" (at 236.22 73.66 0) (show_name no) (do_not_autoplace no) (effects (font (size 1.27 1.27))))
  (property "Footprint" "" (at 236.22 82.55 0) (hide yes) (show_name no) (do_not_autoplace no) (effects (font (size 1.27 1.27))))
  (property "Datasheet" "" (at 236.22 82.55 0) (hide yes) (show_name no) (do_not_autoplace no) (effects (font (size 1.27 1.27))))
  (property "Description" "Generic connector, single row, 01x06, script generated" (at 236.22 82.55 0) (hide yes) (show_name no) (do_not_autoplace no) (effects (font (size 1.27 1.27))))
  (pin "2")
  (pin "4")
  (pin "3")
  (pin "6")
  (pin "1")
  (pin "5"))
 (symbol
  (lib_id "Switch:SW_SPST")
  (at 83.82 49.53 270)
  (unit 1)
  (body_style 1)
  (exclude_from_sim no)
  (in_bom yes)
  (on_board yes)
  (in_pos_files yes)
  (dnp no)
  (fields_autoplaced yes)
  (property "Reference" "SW1" (at 86.36 48.2599 90) (show_name no) (do_not_autoplace no) (effects (font (size 1.27 1.27)) (justify left)))
  (property "Value" "SW_SPST" (at 86.36 50.7999 90) (show_name no) (do_not_autoplace no) (effects (font (size 1.27 1.27)) (justify left)))
  (property "Footprint" "" (at 83.82 49.53 0) (hide yes) (show_name no) (do_not_autoplace no) (effects (font (size 1.27 1.27))))
  (property "Datasheet" "" (at 83.82 49.53 0) (hide yes) (show_name no) (do_not_autoplace no) (effects (font (size 1.27 1.27))))
  (property "Description" "Single Pole Single Throw (SPST) switch" (at 83.82 49.53 0) (hide yes) (show_name no) (do_not_autoplace no) (effects (font (size 1.27 1.27))))
  (pin "1")
  (pin "2"))
 (symbol
  (lib_id "Device:Battery_Cell")
  (at 21.59 34.29 0)
  (unit 1)
  (body_style 1)
  (exclude_from_sim no)
  (in_bom yes)
  (on_board yes)
  (in_pos_files yes)
  (dnp no)
  (fields_autoplaced yes)
  (property "Reference" "BT2" (at 25.4 31.1784 0) (show_name no) (do_not_autoplace no) (effects (font (size 1.27 1.27)) (justify left)))
  (property "Value" "Battery_Cell" (at 25.4 33.7184 0) (show_name no) (do_not_autoplace no) (effects (font (size 1.27 1.27)) (justify left)))
  (property "Footprint" "Battery:BatteryHolder_Keystone_1042_1x18650" (at 21.59 32.766 90) (hide yes) (show_name no) (do_not_autoplace no) (effects (font (size 1.27 1.27))))
  (property "Datasheet" "" (at 21.59 32.766 90) (hide yes) (show_name no) (do_not_autoplace no) (effects (font (size 1.27 1.27))))
  (property "Description" "Single-cell battery" (at 21.59 34.29 0) (hide yes) (show_name no) (do_not_autoplace no) (effects (font (size 1.27 1.27))))
  (property "Sim.Device" "V" (at 21.59 34.29 0) (hide yes) (show_name no) (do_not_autoplace no) (effects (font (size 1.27 1.27))))
  (property "Sim.Type" "DC" (at 21.59 34.29 0) (hide yes) (show_name no) (do_not_autoplace no) (effects (font (size 1.27 1.27))))
  (property "Sim.Pins" "1=+ 2=-" (at 21.59 34.29 0) (hide yes) (show_name no) (do_not_autoplace no) (effects (font (size 1.27 1.27))))
  (pin "1")
  (pin "2"))
 (symbol
  (lib_id "Connector:Conn_01x06_Pin")
  (at 181.61 34.29 0)
  (unit 1)
  (body_style 1)
  (exclude_from_sim no)
  (in_bom yes)
  (on_board yes)
  (in_pos_files yes)
  (dnp no)
  (fields_autoplaced yes)
  (property "Reference" "J4" (at 182.245 24.13 0) (show_name no) (do_not_autoplace no) (effects (font (size 1.27 1.27))))
  (property "Value" "Right_Motor" (at 182.245 26.67 0) (show_name no) (do_not_autoplace no) (effects (font (size 1.27 1.27))))
  (property "Footprint" "" (at 181.61 34.29 0) (hide yes) (show_name no) (do_not_autoplace no) (effects (font (size 1.27 1.27))))
  (property "Datasheet" "" (at 181.61 34.29 0) (hide yes) (show_name no) (do_not_autoplace no) (effects (font (size 1.27 1.27))))
  (property "Description" "Generic connector, single row, 01x06, script generated" (at 181.61 34.29 0) (hide yes) (show_name no) (do_not_autoplace no) (effects (font (size 1.27 1.27))))
  (pin "3")
  (pin "6")
  (pin "4")
  (pin "2")
  (pin "5")
  (pin "1"))
 (sheet_instances
  (path ""
   (page "2"))))
